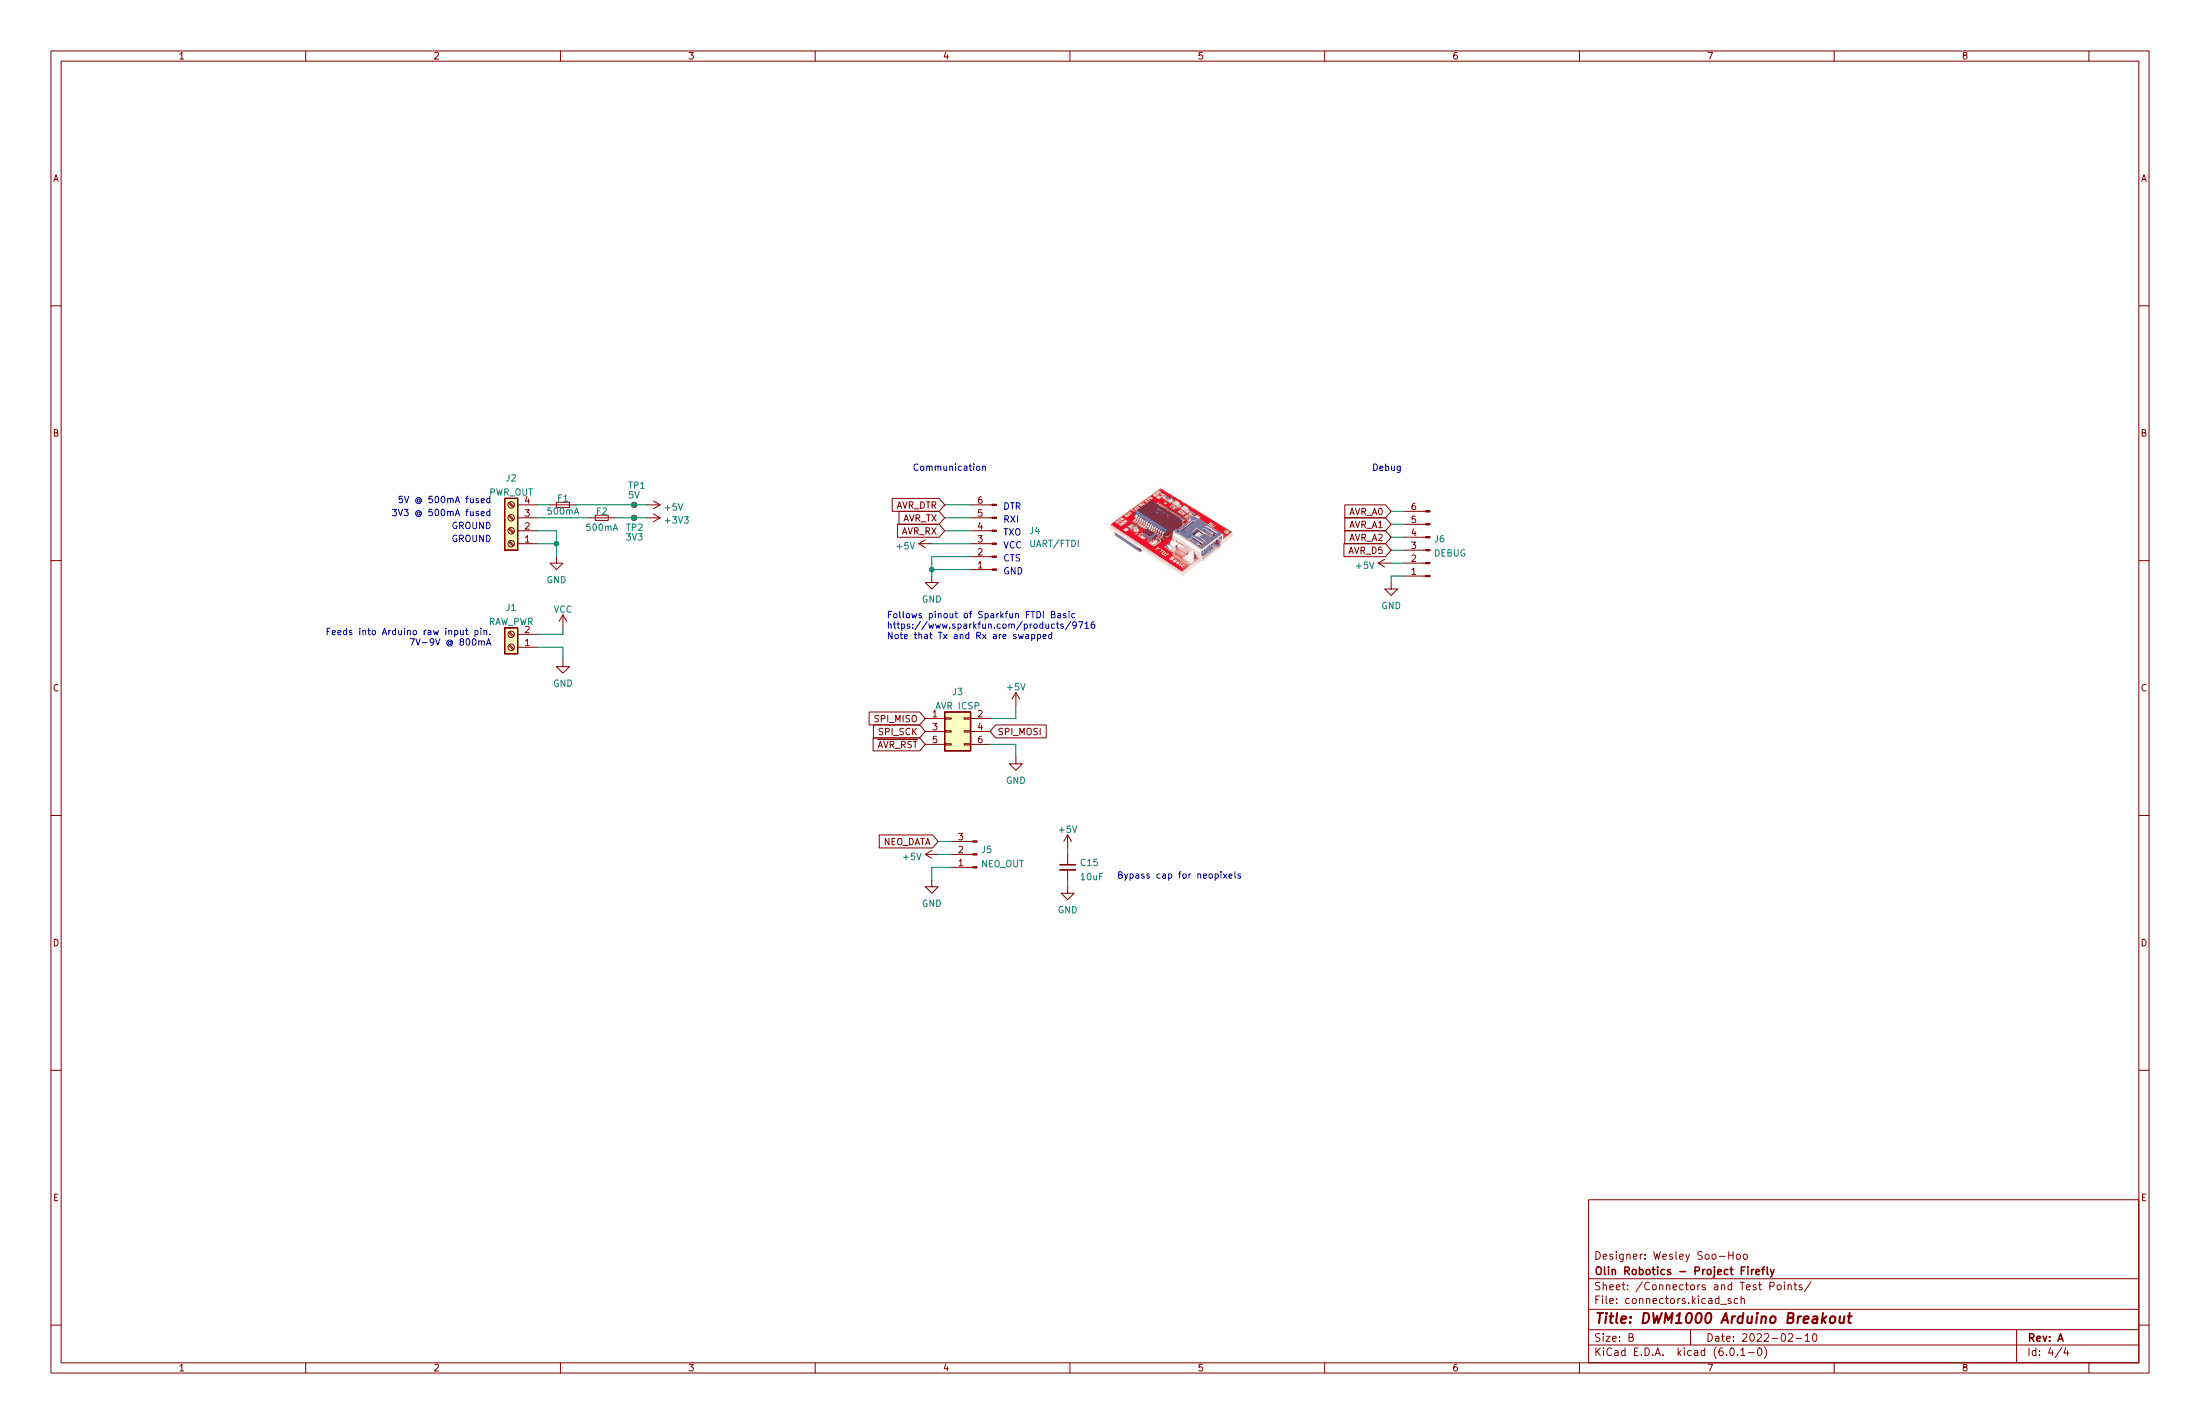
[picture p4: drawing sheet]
(kicad_sch (version 20211123) (generator eeschema)

 (paper "B")

 (title_block
  (title "DWM1000 Arduino Breakout")
  (date "2022-02-10")
  (rev "A")
  (company "Olin Robotics - Project Firefly")
  (comment 1 "Designer: Wesley Soo-Hoo"))

 (lib_symbols
  (symbol "Connector:Conn_01x03_Male" (pin_names (offset 1.016) hide) (in_bom yes) (on_board yes)
   (property "Reference" "J" (id 0) (at 0 5.08 0) (effects (font (size 1.27 1.27))))
   (property "Value" "Conn_01x03_Male" (id 1) (at 0 -5.08 0) (effects (font (size 1.27 1.27))))
   (property "Footprint" "" (id 2) (at 0 0 0) (effects (font (size 1.27 1.27)) hide))
   (property "Datasheet" "~" (id 3) (at 0 0 0) (effects (font (size 1.27 1.27)) hide))
   (symbol "Conn_01x03_Male_1_1"
    (polyline (pts (xy 1.27 -2.54) (xy 0.8636 -2.54)) (stroke (width 0.1524) (type default) (color 0 0 0 0)) (fill (type none)))
    (polyline (pts (xy 1.27 0) (xy 0.8636 0)) (stroke (width 0.1524) (type default) (color 0 0 0 0)) (fill (type none)))
    (polyline (pts (xy 1.27 2.54) (xy 0.8636 2.54)) (stroke (width 0.1524) (type default) (color 0 0 0 0)) (fill (type none)))
    (rectangle (start 0.8636 -2.413) (end 0 -2.667) (stroke (width 0.1524) (type default) (color 0 0 0 0)) (fill (type outline)))
    (rectangle (start 0.8636 0.127) (end 0 -0.127) (stroke (width 0.1524) (type default) (color 0 0 0 0)) (fill (type outline)))
    (rectangle (start 0.8636 2.667) (end 0 2.413) (stroke (width 0.1524) (type default) (color 0 0 0 0)) (fill (type outline)))
    (pin passive line (at 5.08 2.54 180) (length 3.81) (name "Pin_1" (effects (font (size 1.27 1.27)))) (number "1" (effects (font (size 1.27 1.27)))))
    (pin passive line (at 5.08 0 180) (length 3.81) (name "Pin_2" (effects (font (size 1.27 1.27)))) (number "2" (effects (font (size 1.27 1.27)))))
    (pin passive line (at 5.08 -2.54 180) (length 3.81) (name "Pin_3" (effects (font (size 1.27 1.27)))) (number "3" (effects (font (size 1.27 1.27)))))))
  (symbol "Connector:Conn_01x06_Male" (pin_names (offset 1.016) hide) (in_bom yes) (on_board yes)
   (property "Reference" "J" (id 0) (at 0 7.62 0) (effects (font (size 1.27 1.27))))
   (property "Value" "Conn_01x06_Male" (id 1) (at 0 -10.16 0) (effects (font (size 1.27 1.27))))
   (property "Footprint" "" (id 2) (at 0 0 0) (effects (font (size 1.27 1.27)) hide))
   (property "Datasheet" "~" (id 3) (at 0 0 0) (effects (font (size 1.27 1.27)) hide))
   (symbol "Conn_01x06_Male_1_1"
    (polyline (pts (xy 1.27 -7.62) (xy 0.8636 -7.62)) (stroke (width 0.1524) (type default) (color 0 0 0 0)) (fill (type none)))
    (polyline (pts (xy 1.27 -5.08) (xy 0.8636 -5.08)) (stroke (width 0.1524) (type default) (color 0 0 0 0)) (fill (type none)))
    (polyline (pts (xy 1.27 -2.54) (xy 0.8636 -2.54)) (stroke (width 0.1524) (type default) (color 0 0 0 0)) (fill (type none)))
    (polyline (pts (xy 1.27 0) (xy 0.8636 0)) (stroke (width 0.1524) (type default) (color 0 0 0 0)) (fill (type none)))
    (polyline (pts (xy 1.27 2.54) (xy 0.8636 2.54)) (stroke (width 0.1524) (type default) (color 0 0 0 0)) (fill (type none)))
    (polyline (pts (xy 1.27 5.08) (xy 0.8636 5.08)) (stroke (width 0.1524) (type default) (color 0 0 0 0)) (fill (type none)))
    (rectangle (start 0.8636 -7.493) (end 0 -7.747) (stroke (width 0.1524) (type default) (color 0 0 0 0)) (fill (type outline)))
    (rectangle (start 0.8636 -4.953) (end 0 -5.207) (stroke (width 0.1524) (type default) (color 0 0 0 0)) (fill (type outline)))
    (rectangle (start 0.8636 -2.413) (end 0 -2.667) (stroke (width 0.1524) (type default) (color 0 0 0 0)) (fill (type outline)))
    (rectangle (start 0.8636 0.127) (end 0 -0.127) (stroke (width 0.1524) (type default) (color 0 0 0 0)) (fill (type outline)))
    (rectangle (start 0.8636 2.667) (end 0 2.413) (stroke (width 0.1524) (type default) (color 0 0 0 0)) (fill (type outline)))
    (rectangle (start 0.8636 5.207) (end 0 4.953) (stroke (width 0.1524) (type default) (color 0 0 0 0)) (fill (type outline)))
    (pin passive line (at 5.08 5.08 180) (length 3.81) (name "Pin_1" (effects (font (size 1.27 1.27)))) (number "1" (effects (font (size 1.27 1.27)))))
    (pin passive line (at 5.08 2.54 180) (length 3.81) (name "Pin_2" (effects (font (size 1.27 1.27)))) (number "2" (effects (font (size 1.27 1.27)))))
    (pin passive line (at 5.08 0 180) (length 3.81) (name "Pin_3" (effects (font (size 1.27 1.27)))) (number "3" (effects (font (size 1.27 1.27)))))
    (pin passive line (at 5.08 -2.54 180) (length 3.81) (name "Pin_4" (effects (font (size 1.27 1.27)))) (number "4" (effects (font (size 1.27 1.27)))))
    (pin passive line (at 5.08 -5.08 180) (length 3.81) (name "Pin_5" (effects (font (size 1.27 1.27)))) (number "5" (effects (font (size 1.27 1.27)))))
    (pin passive line (at 5.08 -7.62 180) (length 3.81) (name "Pin_6" (effects (font (size 1.27 1.27)))) (number "6" (effects (font (size 1.27 1.27)))))))
  (symbol "Connector:Screw_Terminal_01x02" (pin_names (offset 1.016) hide) (in_bom yes) (on_board yes)
   (property "Reference" "J" (id 0) (at 0 2.54 0) (effects (font (size 1.27 1.27))))
   (property "Value" "Screw_Terminal_01x02" (id 1) (at 0 -5.08 0) (effects (font (size 1.27 1.27))))
   (property "Footprint" "" (id 2) (at 0 0 0) (effects (font (size 1.27 1.27)) hide))
   (property "Datasheet" "~" (id 3) (at 0 0 0) (effects (font (size 1.27 1.27)) hide))
   (symbol "Screw_Terminal_01x02_1_1"
    (rectangle (start -1.27 1.27) (end 1.27 -3.81) (stroke (width 0.254) (type default) (color 0 0 0 0)) (fill (type background)))
    (circle (center 0 -2.54) (radius 0.635) (stroke (width 0.1524) (type default) (color 0 0 0 0)) (fill (type none)))
    (polyline (pts (xy -0.5334 -2.2098) (xy 0.3302 -3.048)) (stroke (width 0.1524) (type default) (color 0 0 0 0)) (fill (type none)))
    (polyline (pts (xy -0.5334 0.3302) (xy 0.3302 -0.508)) (stroke (width 0.1524) (type default) (color 0 0 0 0)) (fill (type none)))
    (polyline (pts (xy -0.3556 -2.032) (xy 0.508 -2.8702)) (stroke (width 0.1524) (type default) (color 0 0 0 0)) (fill (type none)))
    (polyline (pts (xy -0.3556 0.508) (xy 0.508 -0.3302)) (stroke (width 0.1524) (type default) (color 0 0 0 0)) (fill (type none)))
    (circle (center 0 0) (radius 0.635) (stroke (width 0.1524) (type default) (color 0 0 0 0)) (fill (type none)))
    (pin passive line (at -5.08 0 0) (length 3.81) (name "Pin_1" (effects (font (size 1.27 1.27)))) (number "1" (effects (font (size 1.27 1.27)))))
    (pin passive line (at -5.08 -2.54 0) (length 3.81) (name "Pin_2" (effects (font (size 1.27 1.27)))) (number "2" (effects (font (size 1.27 1.27)))))))
  (symbol "Connector:Screw_Terminal_01x04" (pin_names (offset 1.016) hide) (in_bom yes) (on_board yes)
   (property "Reference" "J" (id 0) (at 0 5.08 0) (effects (font (size 1.27 1.27))))
   (property "Value" "Screw_Terminal_01x04" (id 1) (at 0 -7.62 0) (effects (font (size 1.27 1.27))))
   (property "Footprint" "" (id 2) (at 0 0 0) (effects (font (size 1.27 1.27)) hide))
   (property "Datasheet" "~" (id 3) (at 0 0 0) (effects (font (size 1.27 1.27)) hide))
   (symbol "Screw_Terminal_01x04_1_1"
    (rectangle (start -1.27 3.81) (end 1.27 -6.35) (stroke (width 0.254) (type default) (color 0 0 0 0)) (fill (type background)))
    (circle (center 0 -5.08) (radius 0.635) (stroke (width 0.1524) (type default) (color 0 0 0 0)) (fill (type none)))
    (circle (center 0 -2.54) (radius 0.635) (stroke (width 0.1524) (type default) (color 0 0 0 0)) (fill (type none)))
    (polyline (pts (xy -0.5334 -4.7498) (xy 0.3302 -5.588)) (stroke (width 0.1524) (type default) (color 0 0 0 0)) (fill (type none)))
    (polyline (pts (xy -0.5334 -2.2098) (xy 0.3302 -3.048)) (stroke (width 0.1524) (type default) (color 0 0 0 0)) (fill (type none)))
    (polyline (pts (xy -0.5334 0.3302) (xy 0.3302 -0.508)) (stroke (width 0.1524) (type default) (color 0 0 0 0)) (fill (type none)))
    (polyline (pts (xy -0.5334 2.8702) (xy 0.3302 2.032)) (stroke (width 0.1524) (type default) (color 0 0 0 0)) (fill (type none)))
    (polyline (pts (xy -0.3556 -4.572) (xy 0.508 -5.4102)) (stroke (width 0.1524) (type default) (color 0 0 0 0)) (fill (type none)))
    (polyline (pts (xy -0.3556 -2.032) (xy 0.508 -2.8702)) (stroke (width 0.1524) (type default) (color 0 0 0 0)) (fill (type none)))
    (polyline (pts (xy -0.3556 0.508) (xy 0.508 -0.3302)) (stroke (width 0.1524) (type default) (color 0 0 0 0)) (fill (type none)))
    (polyline (pts (xy -0.3556 3.048) (xy 0.508 2.2098)) (stroke (width 0.1524) (type default) (color 0 0 0 0)) (fill (type none)))
    (circle (center 0 0) (radius 0.635) (stroke (width 0.1524) (type default) (color 0 0 0 0)) (fill (type none)))
    (circle (center 0 2.54) (radius 0.635) (stroke (width 0.1524) (type default) (color 0 0 0 0)) (fill (type none)))
    (pin passive line (at -5.08 2.54 0) (length 3.81) (name "Pin_1" (effects (font (size 1.27 1.27)))) (number "1" (effects (font (size 1.27 1.27)))))
    (pin passive line (at -5.08 0 0) (length 3.81) (name "Pin_2" (effects (font (size 1.27 1.27)))) (number "2" (effects (font (size 1.27 1.27)))))
    (pin passive line (at -5.08 -2.54 0) (length 3.81) (name "Pin_3" (effects (font (size 1.27 1.27)))) (number "3" (effects (font (size 1.27 1.27)))))
    (pin passive line (at -5.08 -5.08 0) (length 3.81) (name "Pin_4" (effects (font (size 1.27 1.27)))) (number "4" (effects (font (size 1.27 1.27)))))))
  (symbol "Connector:TestPoint_Small" (pin_numbers hide) (pin_names (offset 0.762) hide) (in_bom yes) (on_board yes)
   (property "Reference" "TP" (id 0) (at 0 3.81 0) (effects (font (size 1.27 1.27))))
   (property "Value" "TestPoint_Small" (id 1) (at 0 2.032 0) (effects (font (size 1.27 1.27))))
   (property "Footprint" "" (id 2) (at 5.08 0 0) (effects (font (size 1.27 1.27)) hide))
   (property "Datasheet" "~" (id 3) (at 5.08 0 0) (effects (font (size 1.27 1.27)) hide))
   (symbol "TestPoint_Small_0_1"
    (circle (center 0 0) (radius 0.508) (stroke (width 0) (type default) (color 0 0 0 0)) (fill (type none))))
   (symbol "TestPoint_Small_1_1"
    (pin passive line (at 0 0 90) (length 0) (name "1" (effects (font (size 1.27 1.27)))) (number "1" (effects (font (size 1.27 1.27)))))))
  (symbol "Connector_Generic:Conn_02x03_Odd_Even" (pin_names (offset 1.016) hide) (in_bom yes) (on_board yes)
   (property "Reference" "J" (id 0) (at 1.27 5.08 0) (effects (font (size 1.27 1.27))))
   (property "Value" "Conn_02x03_Odd_Even" (id 1) (at 1.27 -5.08 0) (effects (font (size 1.27 1.27))))
   (property "Footprint" "" (id 2) (at 0 0 0) (effects (font (size 1.27 1.27)) hide))
   (property "Datasheet" "~" (id 3) (at 0 0 0) (effects (font (size 1.27 1.27)) hide))
   (symbol "Conn_02x03_Odd_Even_1_1"
    (rectangle (start -1.27 -2.413) (end 0 -2.667) (stroke (width 0.1524) (type default) (color 0 0 0 0)) (fill (type none)))
    (rectangle (start -1.27 0.127) (end 0 -0.127) (stroke (width 0.1524) (type default) (color 0 0 0 0)) (fill (type none)))
    (rectangle (start -1.27 2.667) (end 0 2.413) (stroke (width 0.1524) (type default) (color 0 0 0 0)) (fill (type none)))
    (rectangle (start -1.27 3.81) (end 3.81 -3.81) (stroke (width 0.254) (type default) (color 0 0 0 0)) (fill (type background)))
    (rectangle (start 3.81 -2.413) (end 2.54 -2.667) (stroke (width 0.1524) (type default) (color 0 0 0 0)) (fill (type none)))
    (rectangle (start 3.81 0.127) (end 2.54 -0.127) (stroke (width 0.1524) (type default) (color 0 0 0 0)) (fill (type none)))
    (rectangle (start 3.81 2.667) (end 2.54 2.413) (stroke (width 0.1524) (type default) (color 0 0 0 0)) (fill (type none)))
    (pin passive line (at -5.08 2.54 0) (length 3.81) (name "Pin_1" (effects (font (size 1.27 1.27)))) (number "1" (effects (font (size 1.27 1.27)))))
    (pin passive line (at 7.62 2.54 180) (length 3.81) (name "Pin_2" (effects (font (size 1.27 1.27)))) (number "2" (effects (font (size 1.27 1.27)))))
    (pin passive line (at -5.08 0 0) (length 3.81) (name "Pin_3" (effects (font (size 1.27 1.27)))) (number "3" (effects (font (size 1.27 1.27)))))
    (pin passive line (at 7.62 0 180) (length 3.81) (name "Pin_4" (effects (font (size 1.27 1.27)))) (number "4" (effects (font (size 1.27 1.27)))))
    (pin passive line (at -5.08 -2.54 0) (length 3.81) (name "Pin_5" (effects (font (size 1.27 1.27)))) (number "5" (effects (font (size 1.27 1.27)))))
    (pin passive line (at 7.62 -2.54 180) (length 3.81) (name "Pin_6" (effects (font (size 1.27 1.27)))) (number "6" (effects (font (size 1.27 1.27)))))))
  (symbol "Device:C_Small" (pin_numbers hide) (pin_names (offset 0.254) hide) (in_bom yes) (on_board yes)
   (property "Reference" "C" (id 0) (at 0.254 1.778 0) (effects (font (size 1.27 1.27)) (justify left)))
   (property "Value" "C_Small" (id 1) (at 0.254 -2.032 0) (effects (font (size 1.27 1.27)) (justify left)))
   (property "Footprint" "" (id 2) (at 0 0 0) (effects (font (size 1.27 1.27)) hide))
   (property "Datasheet" "~" (id 3) (at 0 0 0) (effects (font (size 1.27 1.27)) hide))
   (symbol "C_Small_0_1"
    (polyline (pts (xy -1.524 -0.508) (xy 1.524 -0.508)) (stroke (width 0.3302) (type default) (color 0 0 0 0)) (fill (type none)))
    (polyline (pts (xy -1.524 0.508) (xy 1.524 0.508)) (stroke (width 0.3048) (type default) (color 0 0 0 0)) (fill (type none))))
   (symbol "C_Small_1_1"
    (pin passive line (at 0 2.54 270) (length 2.032) (name "~" (effects (font (size 1.27 1.27)))) (number "1" (effects (font (size 1.27 1.27)))))
    (pin passive line (at 0 -2.54 90) (length 2.032) (name "~" (effects (font (size 1.27 1.27)))) (number "2" (effects (font (size 1.27 1.27)))))))
  (symbol "Device:Fuse_Small" (pin_numbers hide) (pin_names (offset 0.254) hide) (in_bom yes) (on_board yes)
   (property "Reference" "F" (id 0) (at 0 -1.524 0) (effects (font (size 1.27 1.27))))
   (property "Value" "Fuse_Small" (id 1) (at 0 1.524 0) (effects (font (size 1.27 1.27))))
   (property "Footprint" "" (id 2) (at 0 0 0) (effects (font (size 1.27 1.27)) hide))
   (property "Datasheet" "~" (id 3) (at 0 0 0) (effects (font (size 1.27 1.27)) hide))
   (symbol "Fuse_Small_0_1"
    (rectangle (start -1.27 0.508) (end 1.27 -0.508) (stroke (width 0) (type default) (color 0 0 0 0)) (fill (type none)))
    (polyline (pts (xy -1.27 0) (xy 1.27 0)) (stroke (width 0) (type default) (color 0 0 0 0)) (fill (type none))))
   (symbol "Fuse_Small_1_1"
    (pin passive line (at -2.54 0 0) (length 1.27) (name "~" (effects (font (size 1.27 1.27)))) (number "1" (effects (font (size 1.27 1.27)))))
    (pin passive line (at 2.54 0 180) (length 1.27) (name "~" (effects (font (size 1.27 1.27)))) (number "2" (effects (font (size 1.27 1.27)))))))
  (symbol "power:+3V3" (power) (pin_names (offset 0)) (in_bom yes) (on_board yes)
   (property "Reference" "#PWR" (id 0) (at 0 -3.81 0) (effects (font (size 1.27 1.27)) hide))
   (property "Value" "+3V3" (id 1) (at 0 3.556 0) (effects (font (size 1.27 1.27))))
   (property "Footprint" "" (id 2) (at 0 0 0) (effects (font (size 1.27 1.27)) hide))
   (property "Datasheet" "" (id 3) (at 0 0 0) (effects (font (size 1.27 1.27)) hide))
   (symbol "+3V3_0_1"
    (polyline (pts (xy -0.762 1.27) (xy 0 2.54)) (stroke (width 0) (type default) (color 0 0 0 0)) (fill (type none)))
    (polyline (pts (xy 0 0) (xy 0 2.54)) (stroke (width 0) (type default) (color 0 0 0 0)) (fill (type none)))
    (polyline (pts (xy 0 2.54) (xy 0.762 1.27)) (stroke (width 0) (type default) (color 0 0 0 0)) (fill (type none))))
   (symbol "+3V3_1_1"
    (pin power_in line (at 0 0 90) (length 0) hide (name "+3V3" (effects (font (size 1.27 1.27)))) (number "1" (effects (font (size 1.27 1.27)))))))
  (symbol "power:+5V" (power) (pin_names (offset 0)) (in_bom yes) (on_board yes)
   (property "Reference" "#PWR" (id 0) (at 0 -3.81 0) (effects (font (size 1.27 1.27)) hide))
   (property "Value" "+5V" (id 1) (at 0 3.556 0) (effects (font (size 1.27 1.27))))
   (property "Footprint" "" (id 2) (at 0 0 0) (effects (font (size 1.27 1.27)) hide))
   (property "Datasheet" "" (id 3) (at 0 0 0) (effects (font (size 1.27 1.27)) hide))
   (symbol "+5V_0_1"
    (polyline (pts (xy -0.762 1.27) (xy 0 2.54)) (stroke (width 0) (type default) (color 0 0 0 0)) (fill (type none)))
    (polyline (pts (xy 0 0) (xy 0 2.54)) (stroke (width 0) (type default) (color 0 0 0 0)) (fill (type none)))
    (polyline (pts (xy 0 2.54) (xy 0.762 1.27)) (stroke (width 0) (type default) (color 0 0 0 0)) (fill (type none))))
   (symbol "+5V_1_1"
    (pin power_in line (at 0 0 90) (length 0) hide (name "+5V" (effects (font (size 1.27 1.27)))) (number "1" (effects (font (size 1.27 1.27)))))))
  (symbol "power:GND" (power) (pin_names (offset 0)) (in_bom yes) (on_board yes)
   (property "Reference" "#PWR" (id 0) (at 0 -6.35 0) (effects (font (size 1.27 1.27)) hide))
   (property "Value" "GND" (id 1) (at 0 -3.81 0) (effects (font (size 1.27 1.27))))
   (property "Footprint" "" (id 2) (at 0 0 0) (effects (font (size 1.27 1.27)) hide))
   (property "Datasheet" "" (id 3) (at 0 0 0) (effects (font (size 1.27 1.27)) hide))
   (symbol "GND_0_1"
    (polyline (pts (xy 0 0) (xy 0 -1.27) (xy 1.27 -1.27) (xy 0 -2.54) (xy -1.27 -1.27) (xy 0 -1.27)) (stroke (width 0) (type default) (color 0 0 0 0)) (fill (type none))))
   (symbol "GND_1_1"
    (pin power_in line (at 0 0 270) (length 0) hide (name "GND" (effects (font (size 1.27 1.27)))) (number "1" (effects (font (size 1.27 1.27)))))))
  (symbol "power:VCC" (power) (pin_names (offset 0)) (in_bom yes) (on_board yes)
   (property "Reference" "#PWR" (id 0) (at 0 -3.81 0) (effects (font (size 1.27 1.27)) hide))
   (property "Value" "VCC" (id 1) (at 0 3.81 0) (effects (font (size 1.27 1.27))))
   (property "Footprint" "" (id 2) (at 0 0 0) (effects (font (size 1.27 1.27)) hide))
   (property "Datasheet" "" (id 3) (at 0 0 0) (effects (font (size 1.27 1.27)) hide))
   (symbol "VCC_0_1"
    (polyline (pts (xy -0.762 1.27) (xy 0 2.54)) (stroke (width 0) (type default) (color 0 0 0 0)) (fill (type none)))
    (polyline (pts (xy 0 0) (xy 0 2.54)) (stroke (width 0) (type default) (color 0 0 0 0)) (fill (type none)))
    (polyline (pts (xy 0 2.54) (xy 0.762 1.27)) (stroke (width 0) (type default) (color 0 0 0 0)) (fill (type none))))
   (symbol "VCC_1_1"
    (pin power_in line (at 0 0 90) (length 0) hide (name "VCC" (effects (font (size 1.27 1.27)))) (number "1" (effects (font (size 1.27 1.27))))))))

 (junction (at 124.46 99.06) (diameter 0) (color 0 0 0 0))
 (junction (at 109.22 106.68) (diameter 0) (color 0 0 0 0))
 (junction (at 182.88 111.76) (diameter 0) (color 0 0 0 0))
 (junction (at 124.46 101.6) (diameter 0) (color 0 0 0 0))

 (wire (pts (xy 120.65 101.6) (xy 124.46 101.6)) (stroke (width 0) (type default) (color 0 0 0 0)))
 (wire (pts (xy 110.49 123.19) (xy 110.49 124.46)) (stroke (width 0) (type default) (color 0 0 0 0)))
 (wire (pts (xy 182.88 111.76) (xy 182.88 109.22)) (stroke (width 0) (type default) (color 0 0 0 0)))
 (wire (pts (xy 113.03 99.06) (xy 124.46 99.06)) (stroke (width 0) (type default) (color 0 0 0 0)))
 (wire (pts (xy 184.15 167.64) (xy 186.69 167.64)) (stroke (width 0) (type default) (color 0 0 0 0)))
 (wire (pts (xy 182.88 170.18) (xy 186.69 170.18)) (stroke (width 0) (type default) (color 0 0 0 0)))
 (wire (pts (xy 185.42 99.06) (xy 190.5 99.06)) (stroke (width 0) (type default) (color 0 0 0 0)))
 (wire (pts (xy 273.05 110.49) (xy 275.59 110.49)) (stroke (width 0) (type default) (color 0 0 0 0)))
 (wire (pts (xy 199.39 138.43) (xy 199.39 140.97)) (stroke (width 0) (type default) (color 0 0 0 0)))
 (wire (pts (xy 185.42 101.6) (xy 190.5 101.6)) (stroke (width 0) (type default) (color 0 0 0 0)))
 (wire (pts (xy 105.41 106.68) (xy 109.22 106.68)) (stroke (width 0) (type default) (color 0 0 0 0)))
 (wire (pts (xy 273.05 102.87) (xy 275.59 102.87)) (stroke (width 0) (type default) (color 0 0 0 0)))
 (wire (pts (xy 209.55 166.37) (xy 209.55 167.64)) (stroke (width 0) (type default) (color 0 0 0 0)))
 (wire (pts (xy 182.88 109.22) (xy 190.5 109.22)) (stroke (width 0) (type default) (color 0 0 0 0)))
 (wire (pts (xy 182.88 111.76) (xy 190.5 111.76)) (stroke (width 0) (type default) (color 0 0 0 0)))
 (wire (pts (xy 199.39 146.05) (xy 194.31 146.05)) (stroke (width 0) (type default) (color 0 0 0 0)))
 (wire (pts (xy 110.49 129.54) (xy 110.49 127)) (stroke (width 0) (type default) (color 0 0 0 0)))
 (wire (pts (xy 124.46 99.06) (xy 127 99.06)) (stroke (width 0) (type default) (color 0 0 0 0)))
 (wire (pts (xy 124.46 101.6) (xy 127 101.6)) (stroke (width 0) (type default) (color 0 0 0 0)))
 (wire (pts (xy 273.05 105.41) (xy 275.59 105.41)) (stroke (width 0) (type default) (color 0 0 0 0)))
 (wire (pts (xy 110.49 124.46) (xy 105.41 124.46)) (stroke (width 0) (type default) (color 0 0 0 0)))
 (wire (pts (xy 273.05 113.03) (xy 275.59 113.03)) (stroke (width 0) (type default) (color 0 0 0 0)))
 (wire (pts (xy 209.55 172.72) (xy 209.55 173.99)) (stroke (width 0) (type default) (color 0 0 0 0)))
 (wire (pts (xy 110.49 127) (xy 105.41 127)) (stroke (width 0) (type default) (color 0 0 0 0)))
 (wire (pts (xy 109.22 109.22) (xy 109.22 106.68)) (stroke (width 0) (type default) (color 0 0 0 0)))
 (wire (pts (xy 273.05 114.3) (xy 273.05 113.03)) (stroke (width 0) (type default) (color 0 0 0 0)))
 (wire (pts (xy 199.39 140.97) (xy 194.31 140.97)) (stroke (width 0) (type default) (color 0 0 0 0)))
 (wire (pts (xy 182.88 111.76) (xy 182.88 113.03)) (stroke (width 0) (type default) (color 0 0 0 0)))
 (wire (pts (xy 185.42 104.14) (xy 190.5 104.14)) (stroke (width 0) (type default) (color 0 0 0 0)))
 (wire (pts (xy 184.15 165.1) (xy 186.69 165.1)) (stroke (width 0) (type default) (color 0 0 0 0)))
 (wire (pts (xy 182.88 172.72) (xy 182.88 170.18)) (stroke (width 0) (type default) (color 0 0 0 0)))
 (wire (pts (xy 105.41 99.06) (xy 107.95 99.06)) (stroke (width 0) (type default) (color 0 0 0 0)))
 (wire (pts (xy 105.41 101.6) (xy 115.57 101.6)) (stroke (width 0) (type default) (color 0 0 0 0)))
 (wire (pts (xy 109.22 104.14) (xy 105.41 104.14)) (stroke (width 0) (type default) (color 0 0 0 0)))
 (wire (pts (xy 273.05 107.95) (xy 275.59 107.95)) (stroke (width 0) (type default) (color 0 0 0 0)))
 (wire (pts (xy 199.39 148.59) (xy 199.39 146.05)) (stroke (width 0) (type default) (color 0 0 0 0)))
 (wire (pts (xy 273.05 100.33) (xy 275.59 100.33)) (stroke (width 0) (type default) (color 0 0 0 0)))
 (wire (pts (xy 182.88 106.68) (xy 190.5 106.68)) (stroke (width 0) (type default) (color 0 0 0 0)))
 (wire (pts (xy 109.22 106.68) (xy 109.22 104.14)) (stroke (width 0) (type default) (color 0 0 0 0)))

 (image (at 229.87 104.14) (scale 0.499996)
  (data))

 (text "GND" (at 196.85 113.03 0) (effects (font (size 1.27 1.27)) (justify left bottom)))
 (text "Bypass cap for neopixels" (at 243.84 172.72 180) (effects (font (size 1.27 1.27)) (justify right bottom)))
 (text "GROUND" (at 96.52 106.68 180) (effects (font (size 1.27 1.27)) (justify right bottom)))
 (text "GROUND" (at 96.52 104.14 180) (effects (font (size 1.27 1.27)) (justify right bottom)))
 (text "DTR" (at 196.85 100.33 0) (effects (font (size 1.27 1.27)) (justify left bottom)))
 (text "Feeds into Arduino raw input pin.\n7V-9V @ 800mA" (at 96.52 127 180) (effects (font (size 1.27 1.27)) (justify right bottom)))
 (text "5V @ 500mA fused" (at 96.52 99.06 180) (effects (font (size 1.27 1.27)) (justify right bottom)))
 (text "Communication" (at 179.07 92.71 0) (effects (font (size 1.27 1.27)) (justify left bottom)))
 (text "TXO" (at 196.85 105.41 0) (effects (font (size 1.27 1.27)) (justify left bottom)))
 (text "CTS" (at 196.85 110.49 0) (effects (font (size 1.27 1.27)) (justify left bottom)))
 (text "RXI" (at 196.85 102.87 0) (effects (font (size 1.27 1.27)) (justify left bottom)))
 (text "Follows pinout of Sparkfun FTDI Basic\nhttps://www.sparkfun.com/products/9716\nNote that Tx and Rx are swapped" (at 173.99 125.73 0) (effects (font (size 1.27 1.27)) (justify left bottom)))
 (text "3V3 @ 500mA fused" (at 96.52 101.6 180) (effects (font (size 1.27 1.27)) (justify right bottom)))
 (text "Debug" (at 269.24 92.71 0) (effects (font (size 1.27 1.27)) (justify left bottom)))
 (text "VCC" (at 196.85 107.95 0) (effects (font (size 1.27 1.27)) (justify left bottom)))

 (global_label "NEO_DATA" (shape input) (at 184.15 165.1 180) (fields_autoplaced) (effects (font (size 1.27 1.27)) (justify right))
  (property "Intersheet References" "${INTERSHEET_REFS}" (id 0) (at 172.5445 165.0206 0) (effects (font (size 1.27 1.27)) (justify right) hide)))
 (global_label "SPI_MISO" (shape input) (at 181.61 140.97 180) (fields_autoplaced) (effects (font (size 1.27 1.27)) (justify right))
  (property "Intersheet References" "${INTERSHEET_REFS}" (id 0) (at 170.5488 140.8906 0) (effects (font (size 1.27 1.27)) (justify right) hide)))
 (global_label "AVR_A2" (shape input) (at 273.05 105.41 180) (fields_autoplaced) (effects (font (size 1.27 1.27)) (justify right))
  (property "Intersheet References" "${INTERSHEET_REFS}" (id 0) (at 263.924 105.3306 0) (effects (font (size 1.27 1.27)) (justify right) hide)))
 (global_label "SPI_MOSI" (shape input) (at 194.31 143.51 0) (fields_autoplaced) (effects (font (size 1.27 1.27)) (justify left))
  (property "Intersheet References" "${INTERSHEET_REFS}" (id 0) (at 205.3712 143.5894 0) (effects (font (size 1.27 1.27)) (justify left) hide)))
 (global_label "AVR_TX" (shape input) (at 185.42 101.6 180) (fields_autoplaced) (effects (font (size 1.27 1.27)) (justify right))
  (property "Intersheet References" "${INTERSHEET_REFS}" (id 0) (at 176.415 101.5206 0) (effects (font (size 1.27 1.27)) (justify right) hide)))
 (global_label "~{AVR_RST}" (shape input) (at 181.61 146.05 180) (fields_autoplaced) (effects (font (size 1.27 1.27)) (justify right))
  (property "Intersheet References" "${INTERSHEET_REFS}" (id 0) (at 171.335 146.1294 0) (effects (font (size 1.27 1.27)) (justify right) hide)))
 (global_label "AVR_A1" (shape input) (at 273.05 102.87 180) (fields_autoplaced) (effects (font (size 1.27 1.27)) (justify right))
  (property "Intersheet References" "${INTERSHEET_REFS}" (id 0) (at 263.924 102.7906 0) (effects (font (size 1.27 1.27)) (justify right) hide)))
 (global_label "AVR_A0" (shape input) (at 273.05 100.33 180) (fields_autoplaced) (effects (font (size 1.27 1.27)) (justify right))
  (property "Intersheet References" "${INTERSHEET_REFS}" (id 0) (at 263.924 100.2506 0) (effects (font (size 1.27 1.27)) (justify right) hide)))
 (global_label "AVR_D5" (shape input) (at 273.05 107.95 180) (fields_autoplaced) (effects (font (size 1.27 1.27)) (justify right))
  (property "Intersheet References" "${INTERSHEET_REFS}" (id 0) (at 263.7426 107.8706 0) (effects (font (size 1.27 1.27)) (justify right) hide)))
 (global_label "AVR_RX" (shape input) (at 185.42 104.14 180) (fields_autoplaced) (effects (font (size 1.27 1.27)) (justify right))
  (property "Intersheet References" "${INTERSHEET_REFS}" (id 0) (at 176.1126 104.0606 0) (effects (font (size 1.27 1.27)) (justify right) hide)))
 (global_label "SPI_SCK" (shape input) (at 181.61 143.51 180) (fields_autoplaced) (effects (font (size 1.27 1.27)) (justify right))
  (property "Intersheet References" "${INTERSHEET_REFS}" (id 0) (at 171.3955 143.4306 0) (effects (font (size 1.27 1.27)) (justify right) hide)))
 (global_label "AVR_DTR" (shape input) (at 185.42 99.06 180) (fields_autoplaced) (effects (font (size 1.27 1.27)) (justify right))
  (property "Intersheet References" "${INTERSHEET_REFS}" (id 0) (at 175.0845 98.9806 0) (effects (font (size 1.27 1.27)) (justify right) hide)))

 (symbol (lib_id "power:GND") (at 199.39 148.59 0) (unit 1) (in_bom yes) (on_board yes) (fields_autoplaced)
  (property "Reference" "#PWR044" (id 0) (at 199.39 154.94 0) (effects (font (size 1.27 1.27)) hide))
  (property "Value" "GND" (id 1) (at 199.39 153.1525 0))
  (property "Footprint" "" (id 2) (at 199.39 148.59 0) (effects (font (size 1.27 1.27)) hide))
  (property "Datasheet" "" (id 3) (at 199.39 148.59 0) (effects (font (size 1.27 1.27)) hide)) (pin "1"))

 (symbol (lib_id "Connector:Screw_Terminal_01x04") (at 100.33 104.14 180) (unit 1) (in_bom yes) (on_board yes) (fields_autoplaced)
  (property "Reference" "J2" (id 0) (at 100.33 93.8235 0))
  (property "Value" "PWR_OUT" (id 1) (at 100.33 96.5986 0))
  (property "Footprint" "TerminalBlock_Phoenix:TerminalBlock_Phoenix_PT-1,5-4-3.5-H_1x04_P3.50mm_Horizontal" (id 2) (at 100.33 104.14 0) (effects (font (size 1.27 1.27)) hide))
  (property "Datasheet" "~" (id 3) (at 100.33 104.14 0) (effects (font (size 1.27 1.27)) hide))
  (property "DigiKey" "277-1860-ND" (id 4) (at 100.33 104.14 0) (effects (font (size 1.27 1.27)) hide)) (pin "1") (pin "2") (pin "3") (pin "4"))

 (symbol (lib_id "power:+5V") (at 184.15 167.64 90) (unit 1) (in_bom yes) (on_board yes) (fields_autoplaced)
  (property "Reference" "#PWR032" (id 0) (at 187.96 167.64 0) (effects (font (size 1.27 1.27)) hide))
  (property "Value" "+5V" (id 1) (at 180.9751 168.119 90) (effects (font (size 1.27 1.27)) (justify left)))
  (property "Footprint" "" (id 2) (at 184.15 167.64 0) (effects (font (size 1.27 1.27)) hide))
  (property "Datasheet" "" (id 3) (at 184.15 167.64 0) (effects (font (size 1.27 1.27)) hide)) (pin "1"))

 (symbol (lib_id "power:+5V") (at 199.39 138.43 0) (unit 1) (in_bom yes) (on_board yes) (fields_autoplaced)
  (property "Reference" "#PWR043" (id 0) (at 199.39 142.24 0) (effects (font (size 1.27 1.27)) hide))
  (property "Value" "+5V" (id 1) (at 199.39 134.8255 0))
  (property "Footprint" "" (id 2) (at 199.39 138.43 0) (effects (font (size 1.27 1.27)) hide))
  (property "Datasheet" "" (id 3) (at 199.39 138.43 0) (effects (font (size 1.27 1.27)) hide)) (pin "1"))

 (symbol (lib_id "power:+5V") (at 182.88 106.68 90) (unit 1) (in_bom yes) (on_board yes) (fields_autoplaced)
  (property "Reference" "#PWR028" (id 0) (at 186.69 106.68 0) (effects (font (size 1.27 1.27)) hide))
  (property "Value" "+5V" (id 1) (at 179.7051 107.159 90) (effects (font (size 1.27 1.27)) (justify left)))
  (property "Footprint" "" (id 2) (at 182.88 106.68 0) (effects (font (size 1.27 1.27)) hide))
  (property "Datasheet" "" (id 3) (at 182.88 106.68 0) (effects (font (size 1.27 1.27)) hide)) (pin "1"))

 (symbol (lib_id "power:GND") (at 110.49 129.54 0) (unit 1) (in_bom yes) (on_board yes) (fields_autoplaced)
  (property "Reference" "#PWR025" (id 0) (at 110.49 135.89 0) (effects (font (size 1.27 1.27)) hide))
  (property "Value" "GND" (id 1) (at 110.49 134.1025 0))
  (property "Footprint" "" (id 2) (at 110.49 129.54 0) (effects (font (size 1.27 1.27)) hide))
  (property "Datasheet" "" (id 3) (at 110.49 129.54 0) (effects (font (size 1.27 1.27)) hide)) (pin "1"))

 (symbol (lib_id "power:VCC") (at 110.49 123.19 0) (unit 1) (in_bom yes) (on_board yes) (fields_autoplaced)
  (property "Reference" "#PWR024" (id 0) (at 110.49 127 0) (effects (font (size 1.27 1.27)) hide))
  (property "Value" "VCC" (id 1) (at 110.49 119.5855 0))
  (property "Footprint" "" (id 2) (at 110.49 123.19 0) (effects (font (size 1.27 1.27)) hide))
  (property "Datasheet" "" (id 3) (at 110.49 123.19 0) (effects (font (size 1.27 1.27)) hide)) (pin "1"))

 (symbol (lib_id "Connector:Conn_01x06_Male") (at 195.58 106.68 180) (unit 1) (in_bom yes) (on_board yes)
  (property "Reference" "J4" (id 0) (at 201.93 104.14 0) (effects (font (size 1.27 1.27)) (justify right)))
  (property "Value" "UART/FTDI" (id 1) (at 201.93 106.68 0) (effects (font (size 1.27 1.27)) (justify right)))
  (property "Footprint" "Connector_PinHeader_2.54mm:PinHeader_1x06_P2.54mm_Vertical" (id 2) (at 195.58 106.68 0) (effects (font (size 1.27 1.27)) hide))
  (property "Datasheet" "~" (id 3) (at 195.58 106.68 0) (effects (font (size 1.27 1.27)) hide)) (pin "1") (pin "2") (pin "3") (pin "4") (pin "5") (pin "6"))

 (symbol (lib_id "Connector:Screw_Terminal_01x02") (at 100.33 127 180) (unit 1) (in_bom yes) (on_board yes) (fields_autoplaced)
  (property "Reference" "J1" (id 0) (at 100.33 119.2235 0))
  (property "Value" "RAW_PWR" (id 1) (at 100.33 121.9986 0))
  (property "Footprint" "TerminalBlock_Phoenix:TerminalBlock_Phoenix_PT-1,5-2-3.5-H_1x02_P3.50mm_Horizontal" (id 2) (at 100.33 127 0) (effects (font (size 1.27 1.27)) hide))
  (property "Datasheet" "~" (id 3) (at 100.33 127 0) (effects (font (size 1.27 1.27)) hide))
  (property "DigiKey" "277-15481-ND" (id 4) (at 100.33 127 0) (effects (font (size 1.27 1.27)) hide)) (pin "1") (pin "2"))

 (symbol (lib_id "power:+5V") (at 273.05 110.49 90) (unit 1) (in_bom yes) (on_board yes) (fields_autoplaced)
  (property "Reference" "#PWR033" (id 0) (at 276.86 110.49 0) (effects (font (size 1.27 1.27)) hide))
  (property "Value" "+5V" (id 1) (at 269.8751 110.969 90) (effects (font (size 1.27 1.27)) (justify left)))
  (property "Footprint" "" (id 2) (at 273.05 110.49 0) (effects (font (size 1.27 1.27)) hide))
  (property "Datasheet" "" (id 3) (at 273.05 110.49 0) (effects (font (size 1.27 1.27)) hide)) (pin "1"))

 (symbol (lib_id "power:GND") (at 182.88 113.03 0) (unit 1) (in_bom yes) (on_board yes) (fields_autoplaced)
  (property "Reference" "#PWR029" (id 0) (at 182.88 119.38 0) (effects (font (size 1.27 1.27)) hide))
  (property "Value" "GND" (id 1) (at 182.88 117.5925 0))
  (property "Footprint" "" (id 2) (at 182.88 113.03 0) (effects (font (size 1.27 1.27)) hide))
  (property "Datasheet" "" (id 3) (at 182.88 113.03 0) (effects (font (size 1.27 1.27)) hide)) (pin "1"))

 (symbol (lib_id "power:+3V3") (at 127 101.6 270) (unit 1) (in_bom yes) (on_board yes) (fields_autoplaced)
  (property "Reference" "#PWR027" (id 0) (at 123.19 101.6 0) (effects (font (size 1.27 1.27)) hide))
  (property "Value" "+3V3" (id 1) (at 130.175 102.079 90) (effects (font (size 1.27 1.27)) (justify left)))
  (property "Footprint" "" (id 2) (at 127 101.6 0) (effects (font (size 1.27 1.27)) hide))
  (property "Datasheet" "" (id 3) (at 127 101.6 0) (effects (font (size 1.27 1.27)) hide)) (pin "1"))

 (symbol (lib_id "Device:Fuse_Small") (at 118.11 101.6 0) (unit 1) (in_bom yes) (on_board yes)
  (property "Reference" "F2" (id 0) (at 118.11 100.33 0))
  (property "Value" "500mA" (id 1) (at 118.11 103.505 0))
  (property "Footprint" "Fuse:Fuse_1206_3216Metric_Pad1.42x1.75mm_HandSolder" (id 2) (at 118.11 101.6 0) (effects (font (size 1.27 1.27)) hide))
  (property "Datasheet" "~" (id 3) (at 118.11 101.6 0) (effects (font (size 1.27 1.27)) hide))
  (property "DigiKey" "507-1802-6-ND" (id 4) (at 118.11 101.6 0) (effects (font (size 1.27 1.27)) hide)) (pin "1") (pin "2"))

 (symbol (lib_id "power:+5V") (at 209.55 166.37 0) (unit 1) (in_bom yes) (on_board yes) (fields_autoplaced)
  (property "Reference" "#PWR045" (id 0) (at 209.55 170.18 0) (effects (font (size 1.27 1.27)) hide))
  (property "Value" "+5V" (id 1) (at 209.55 162.7655 0))
  (property "Footprint" "" (id 2) (at 209.55 166.37 0) (effects (font (size 1.27 1.27)) hide))
  (property "Datasheet" "" (id 3) (at 209.55 166.37 0) (effects (font (size 1.27 1.27)) hide)) (pin "1"))

 (symbol (lib_id "power:+5V") (at 127 99.06 270) (unit 1) (in_bom yes) (on_board yes) (fields_autoplaced)
  (property "Reference" "#PWR026" (id 0) (at 123.19 99.06 0) (effects (font (size 1.27 1.27)) hide))
  (property "Value" "+5V" (id 1) (at 130.175 99.539 90) (effects (font (size 1.27 1.27)) (justify left)))
  (property "Footprint" "" (id 2) (at 127 99.06 0) (effects (font (size 1.27 1.27)) hide))
  (property "Datasheet" "" (id 3) (at 127 99.06 0) (effects (font (size 1.27 1.27)) hide)) (pin "1"))

 (symbol (lib_id "Connector:Conn_01x03_Male") (at 191.77 167.64 180) (unit 1) (in_bom yes) (on_board yes)
  (property "Reference" "J5" (id 0) (at 192.4812 166.7315 0) (effects (font (size 1.27 1.27)) (justify right)))
  (property "Value" "NEO_OUT" (id 1) (at 192.4812 169.5066 0) (effects (font (size 1.27 1.27)) (justify right)))
  (property "Footprint" "Connector_PinHeader_2.54mm:PinHeader_1x03_P2.54mm_Vertical" (id 2) (at 191.77 167.64 0) (effects (font (size 1.27 1.27)) hide))
  (property "Datasheet" "~" (id 3) (at 191.77 167.64 0) (effects (font (size 1.27 1.27)) hide)) (pin "1") (pin "2") (pin "3"))

 (symbol (lib_id "Connector:TestPoint_Small") (at 124.46 101.6 180) (unit 1) (in_bom yes) (on_board yes)
  (property "Reference" "TP2" (id 0) (at 126.365 103.505 0) (effects (font (size 1.27 1.27)) (justify left)))
  (property "Value" "3V3" (id 1) (at 126.365 105.41 0) (effects (font (size 1.27 1.27)) (justify left)))
  (property "Footprint" "TestPoint:TestPoint_Pad_D1.0mm" (id 2) (at 119.38 101.6 0) (effects (font (size 1.27 1.27)) hide))
  (property "Datasheet" "~" (id 3) (at 119.38 101.6 0) (effects (font (size 1.27 1.27)) hide)) (pin "1"))

 (symbol (lib_id "Device:Fuse_Small") (at 110.49 99.06 0) (unit 1) (in_bom yes) (on_board yes)
  (property "Reference" "F1" (id 0) (at 110.49 97.79 0))
  (property "Value" "500mA" (id 1) (at 110.49 100.33 0))
  (property "Footprint" "Fuse:Fuse_1206_3216Metric_Pad1.42x1.75mm_HandSolder" (id 2) (at 110.49 99.06 0) (effects (font (size 1.27 1.27)) hide))
  (property "Datasheet" "~" (id 3) (at 110.49 99.06 0) (effects (font (size 1.27 1.27)) hide))
  (property "DigiKey" "507-1802-6-ND" (id 4) (at 110.49 99.06 0) (effects (font (size 1.27 1.27)) hide)) (pin "1") (pin "2"))

 (symbol (lib_id "Device:C_Small") (at 209.55 170.18 0) (unit 1) (in_bom yes) (on_board yes) (fields_autoplaced)
  (property "Reference" "C15" (id 0) (at 211.8741 169.2778 0) (effects (font (size 1.27 1.27)) (justify left)))
  (property "Value" "10uF" (id 1) (at 211.8741 172.0529 0) (effects (font (size 1.27 1.27)) (justify left)))
  (property "Footprint" "Capacitor_SMD:C_0805_2012Metric_Pad1.18x1.45mm_HandSolder" (id 2) (at 209.55 170.18 0) (effects (font (size 1.27 1.27)) hide))
  (property "Datasheet" "~" (id 3) (at 209.55 170.18 0) (effects (font (size 1.27 1.27)) hide))
  (property "DigiKey" "445-12654-6-ND" (id 4) (at 209.55 170.18 0) (effects (font (size 1.27 1.27)) hide)) (pin "1") (pin "2"))

 (symbol (lib_id "power:GND") (at 273.05 114.3 0) (unit 1) (in_bom yes) (on_board yes) (fields_autoplaced)
  (property "Reference" "#PWR034" (id 0) (at 273.05 120.65 0) (effects (font (size 1.27 1.27)) hide))
  (property "Value" "GND" (id 1) (at 273.05 118.8625 0))
  (property "Footprint" "" (id 2) (at 273.05 114.3 0) (effects (font (size 1.27 1.27)) hide))
  (property "Datasheet" "" (id 3) (at 273.05 114.3 0) (effects (font (size 1.27 1.27)) hide)) (pin "1"))

 (symbol (lib_id "power:GND") (at 182.88 172.72 0) (unit 1) (in_bom yes) (on_board yes) (fields_autoplaced)
  (property "Reference" "#PWR031" (id 0) (at 182.88 179.07 0) (effects (font (size 1.27 1.27)) hide))
  (property "Value" "GND" (id 1) (at 182.88 177.2825 0))
  (property "Footprint" "" (id 2) (at 182.88 172.72 0) (effects (font (size 1.27 1.27)) hide))
  (property "Datasheet" "" (id 3) (at 182.88 172.72 0) (effects (font (size 1.27 1.27)) hide)) (pin "1"))

 (symbol (lib_id "power:GND") (at 209.55 173.99 0) (unit 1) (in_bom yes) (on_board yes) (fields_autoplaced)
  (property "Reference" "#PWR046" (id 0) (at 209.55 180.34 0) (effects (font (size 1.27 1.27)) hide))
  (property "Value" "GND" (id 1) (at 209.55 178.5525 0))
  (property "Footprint" "" (id 2) (at 209.55 173.99 0) (effects (font (size 1.27 1.27)) hide))
  (property "Datasheet" "" (id 3) (at 209.55 173.99 0) (effects (font (size 1.27 1.27)) hide)) (pin "1"))

 (symbol (lib_id "power:GND") (at 109.22 109.22 0) (unit 1) (in_bom yes) (on_board yes) (fields_autoplaced)
  (property "Reference" "#PWR023" (id 0) (at 109.22 115.57 0) (effects (font (size 1.27 1.27)) hide))
  (property "Value" "GND" (id 1) (at 109.22 113.7825 0))
  (property "Footprint" "" (id 2) (at 109.22 109.22 0) (effects (font (size 1.27 1.27)) hide))
  (property "Datasheet" "" (id 3) (at 109.22 109.22 0) (effects (font (size 1.27 1.27)) hide)) (pin "1"))

 (symbol (lib_id "Connector_Generic:Conn_02x03_Odd_Even") (at 186.69 143.51 0) (unit 1) (in_bom yes) (on_board yes) (fields_autoplaced)
  (property "Reference" "J3" (id 0) (at 187.96 135.7335 0))
  (property "Value" "AVR ICSP" (id 1) (at 187.96 138.5086 0))
  (property "Footprint" "Connector_PinHeader_2.54mm:PinHeader_2x03_P2.54mm_Vertical" (id 2) (at 186.69 143.51 0) (effects (font (size 1.27 1.27)) hide))
  (property "Datasheet" "~" (id 3) (at 186.69 143.51 0) (effects (font (size 1.27 1.27)) hide)) (pin "1") (pin "2") (pin "3") (pin "4") (pin "5") (pin "6"))

 (symbol (lib_id "Connector:Conn_01x06_Male") (at 280.67 107.95 180) (unit 1) (in_bom yes) (on_board yes) (fields_autoplaced)
  (property "Reference" "J6" (id 0) (at 281.3812 105.7715 0) (effects (font (size 1.27 1.27)) (justify right)))
  (property "Value" "DEBUG" (id 1) (at 281.3812 108.5466 0) (effects (font (size 1.27 1.27)) (justify right)))
  (property "Footprint" "Connector_PinHeader_2.54mm:PinHeader_1x06_P2.54mm_Vertical" (id 2) (at 280.67 107.95 0) (effects (font (size 1.27 1.27)) hide))
  (property "Datasheet" "~" (id 3) (at 280.67 107.95 0) (effects (font (size 1.27 1.27)) hide)) (pin "1") (pin "2") (pin "3") (pin "4") (pin "5") (pin "6"))

 (symbol (lib_id "Connector:TestPoint_Small") (at 124.46 99.06 0) (unit 1) (in_bom yes) (on_board yes)
  (property "Reference" "TP1" (id 0) (at 123.19 95.25 0) (effects (font (size 1.27 1.27)) (justify left)))
  (property "Value" "5V" (id 1) (at 123.19 97.155 0) (effects (font (size 1.27 1.27)) (justify left)))
  (property "Footprint" "TestPoint:TestPoint_Pad_D1.0mm" (id 2) (at 129.54 99.06 0) (effects (font (size 1.27 1.27)) hide))
  (property "Datasheet" "~" (id 3) (at 129.54 99.06 0) (effects (font (size 1.27 1.27)) hide)) (pin "1")))
